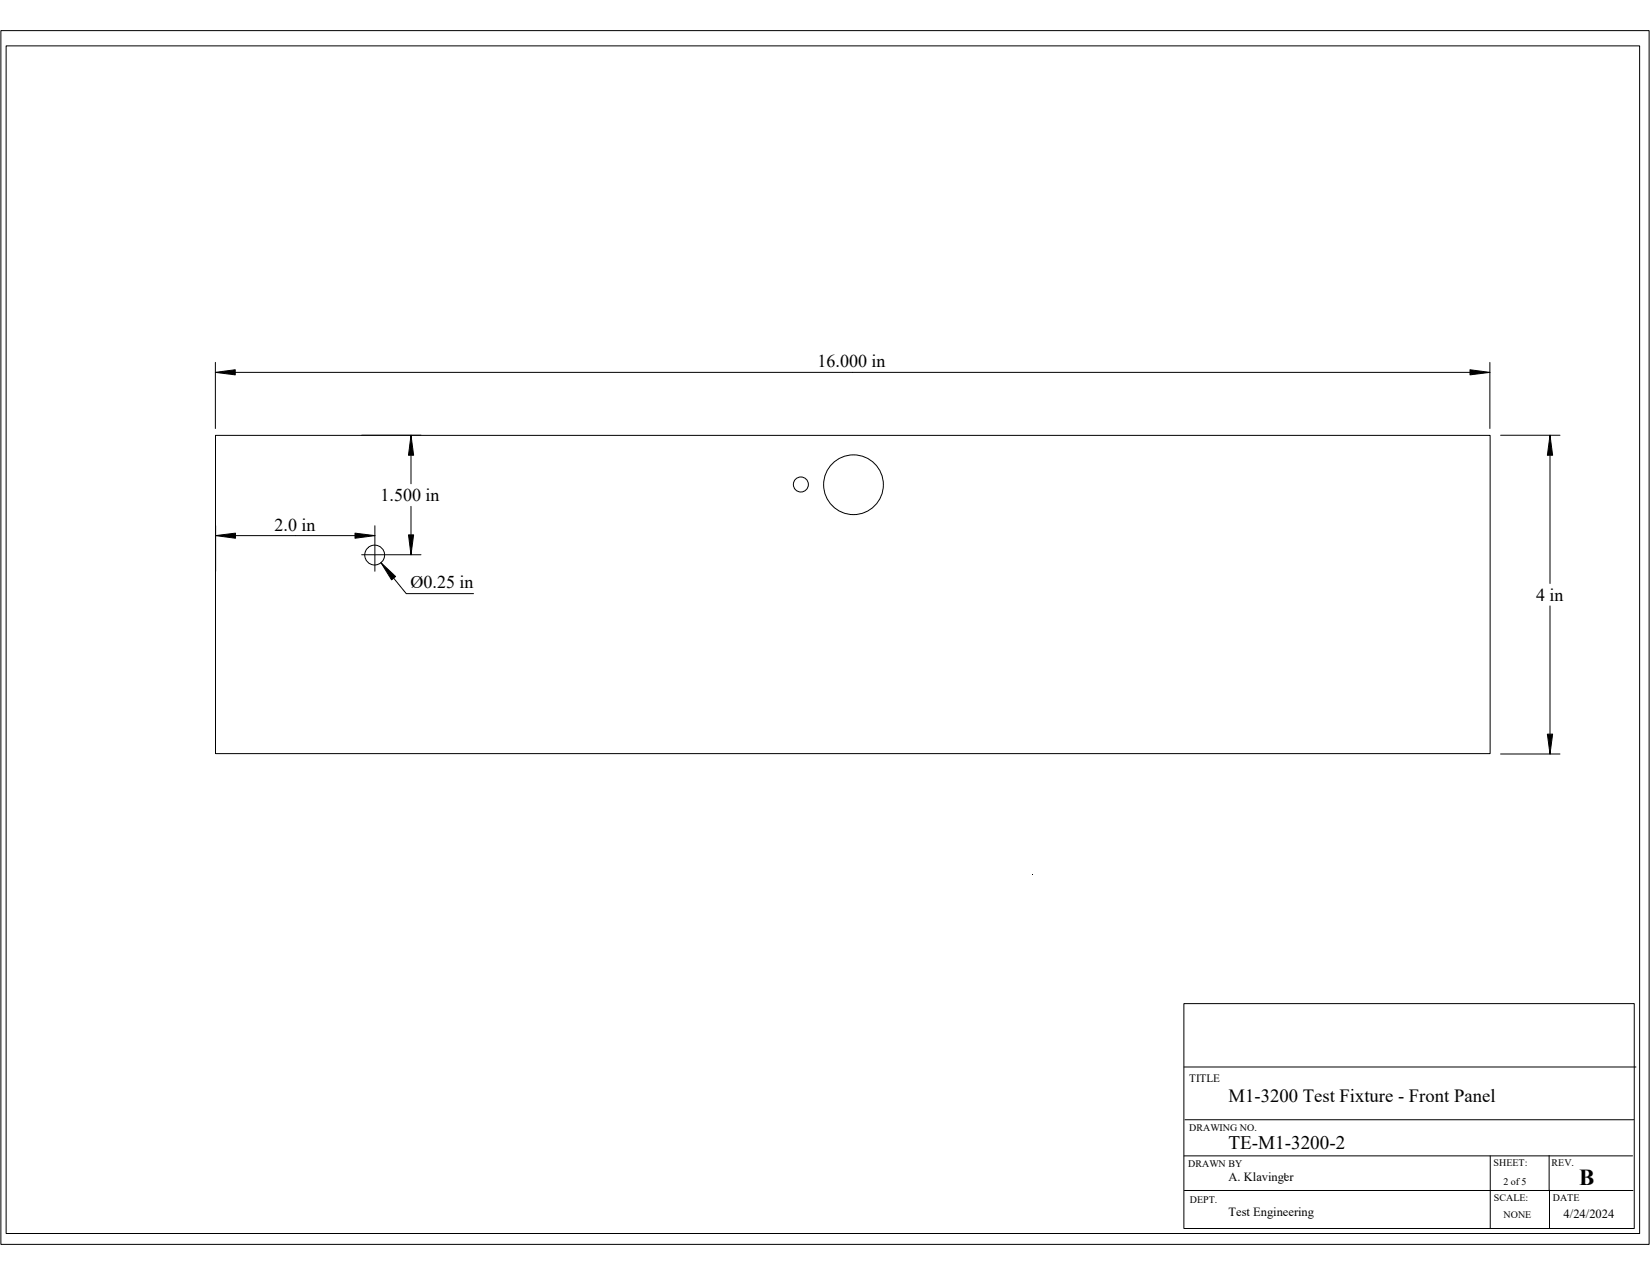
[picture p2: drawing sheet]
<svg xmlns="http://www.w3.org/2000/svg" width="279mm" height="216mm" viewBox="0 0 279 216" stroke-linecap="round" stroke-linejoin="round" font-family="sans-serif">
<g fill="none" stroke="#000" stroke-width=".17">
<path d="M.1 5.2h279.2v205.5h-279.2zM1 7.8h276.6v201.1h-276.6zM36.5 63.1l3.3-.5v.9zM36.5 61.4v11.2M36.5 73.7h215.8v53.9h-215.8zM39.8 63.1h209.1M61.2 73.7h10.1M69.6 73.7l.4 3.4h-.8zM69.6 77.1v4.8M248.9 62.6l3.4 .5-3.4 .4zM252.3 61.4v11.2M254.1 73.7h10.1"/>
<path d="M262.5 73.7l.4 3.4h-.9zM262.5 77.1v21.7M36.5 90.7l3.4-.4v.8zM36.5 89v7.7M39.9 90.7h20.2M60.1 90.3l3.4 .4-3.4 .4zM61.2 93.9h10.1M63.5 89v7.7M64.5 95.3l2.5 2.3-.7 .6zM66.7 97.9l2.1 2.6h11.4M69.2 90.6h.8l-.4 3.3zM69.6 85.7v4.9"/>
<path d="M262.5 102.6v21.7M254.1 127.7h10.1M262 124.3h.9l-.4 3.4zM200.5 169.9h76.2v38.1h-76.2zM200.5 195.7h76M200.5 180.7h76.5M200.6 189.6h76M217.6 198.7v.6M252.3 195.7v12.3M262.3 195.7v5.9M200.6 201.6h75.9M262.4 201.5v6.5"/>
<circle cx="63.4" cy="94" r="1.69"/>
<circle cx="135.6" cy="82" r="1.27"/>
<circle cx="144.5" cy="82.1" r="5.1"/>
</g>
<g fill="#000">
<path d="M36.5 63.1l3.3-.5v.9l-3.3-.4h3.3z" fill-rule="evenodd"/>
<path d="M69.6 73.7l.4 3.4h-.8l.4-3.4v3.4z" fill-rule="evenodd"/>
<path d="M248.9 62.6l3.4 .5h-3.4h3.4l-3.4 .4z" fill-rule="evenodd"/>
<path d="M262.5 73.7l.4 3.4h-.9l.5-3.4v3.4z" fill-rule="evenodd"/>
<path d="M36.5 90.7l3.4-.4v.8l-3.4-.4h3.4z" fill-rule="evenodd"/>
<path d="M60.1 90.3l3.4 .4h-3.4h3.4l-3.4 .4z" fill-rule="evenodd"/>
<path d="M64.5 95.3l2.5 2.3-.7 .6-1.8-2.9 2.2 2.6z" fill-rule="evenodd"/>
<path d="M69.2 90.6h.8l-.4 3.3v-3.3v3.3z" fill-rule="evenodd"/>
<path d="M262 124.3h.9l-.4 3.4v-3.4v3.4z" fill-rule="evenodd"/>
</g>
<text font-size="3.9" x="267.4" y="200.6">B</text>
<g font-size="3.2">
<text x="208" y="186.6">M1-3200 Test Fixture - Front Panel</text>
<text x="208" y="194.6">TE-M1-3200-2</text>
</g>
<g font-size="3">
<text x="138.5" y="62.2">16.000 in</text>
<text x="46.5" y="89.8">2.0 in</text>
<text x="64.5" y="84.9">1.500 in</text>
<text x="69.5" y="99.6">Ø0.25 in</text>
<text x="260.1" y="101.8">4 in</text>
</g>
<g font-size="2.1">
<text x="208" y="199.9">A. Klavinger</text>
<text x="208" y="205.9">Test Engineering</text>
<text x="264.8" y="206.2">4/24/2024</text>
</g>
<text font-size="1.9" x="201.4" y="183.2">TITLE</text>
<g font-size="1.7">
<text x="201.4" y="191.6">DRAWING NO.</text>
<text x="201.2" y="197.7">DRAWN BY</text>
<text x="252.9" y="197.5">SHEET:</text>
<text x="262.7" y="197.5">REV.</text>
<text x="201.5" y="203.7">DEPT.</text>
<text x="253" y="203.3">SCALE:</text>
<text x="254.6" y="200.6">2 of 5</text>
<text x="263" y="203.3">DATE</text>
<text x="254.6" y="206.2">NONE</text>
</g>
</svg>
